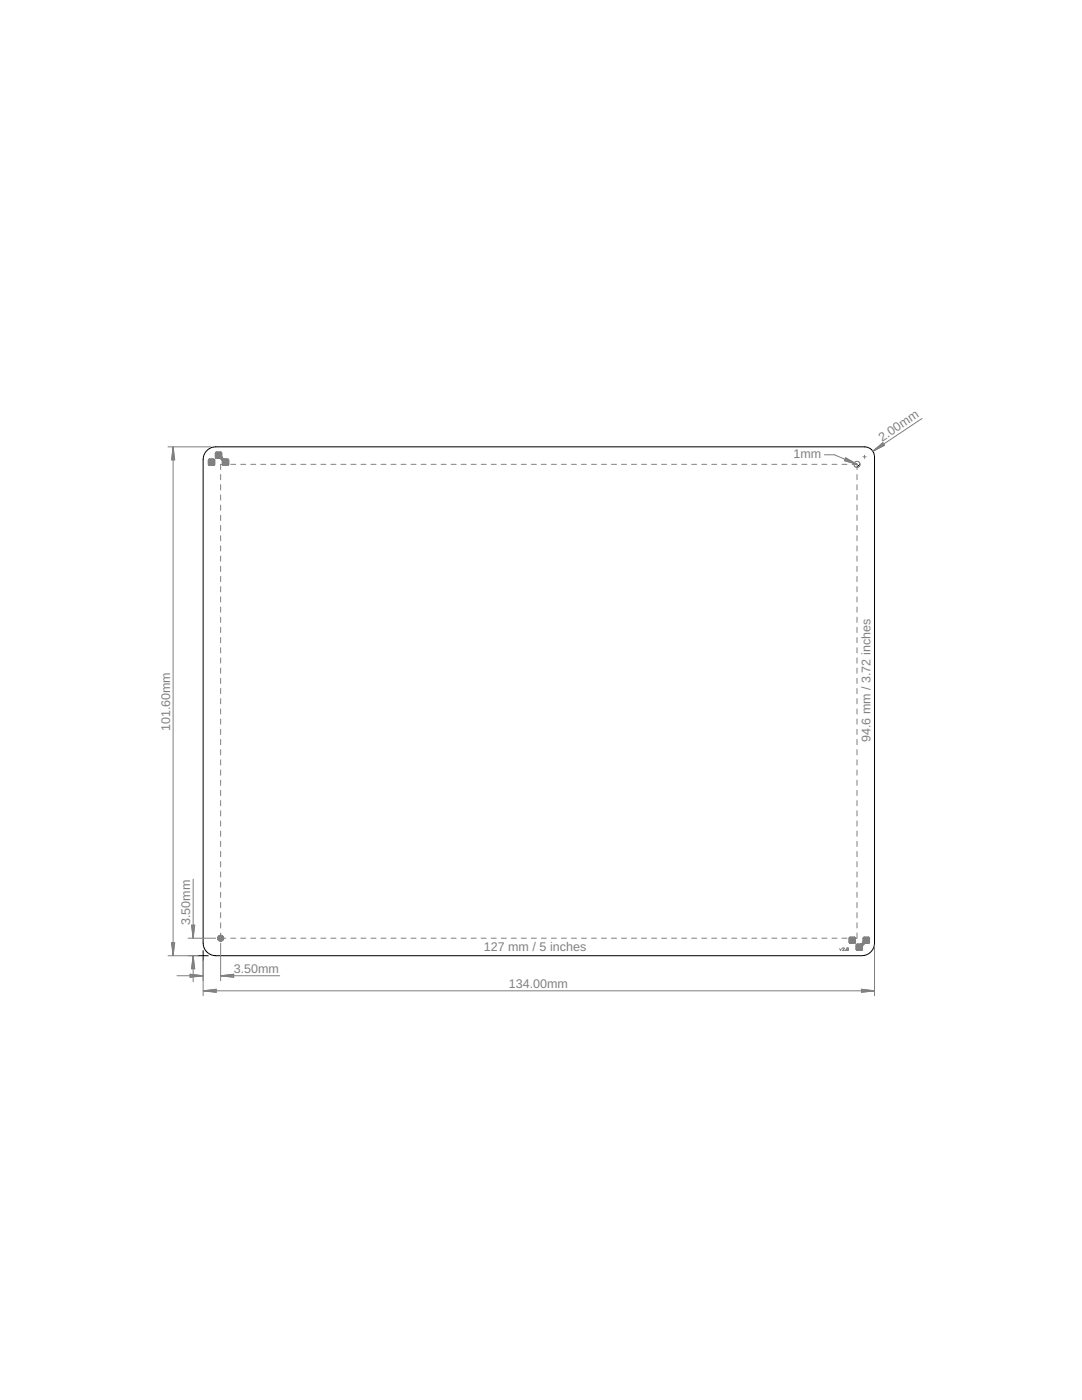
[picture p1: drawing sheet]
<svg xmlns="http://www.w3.org/2000/svg" width="216mm" height="279mm" viewBox="0 0 216 279" stroke-linecap="round" stroke-linejoin="round" font-family="sans-serif">
<g fill="none" stroke="#808080" stroke-width=".2">
<path d="M33.5 89.2h8.6M34.5 89.2l.4 2.6h-.7zM34.5 89.2v101.5M34.5 89.2l-.1 2.6M34.5 89.2l.2 2.6M34.5 89.2l-.2 2.6M34.5 89.2l.3 2.6M41.6 91.9v.7M41.6 92.6v.2M41.6 92.7h1.2M41.6 92.6h1.2M41.6 92.5h1.2"/>
<path d="M41.6 92.4h1.2M41.6 92.3h1.2M41.6 92.2h1.2M41.6 92.1h1.2M41.6 92h1.2M41.6 91.9h1.2M41.6 91.8h1.2M41.6 92.8h.1M41.6 91.7l.2-.1h.9l.1 .1M41.6 91.7v.2M41.6 92.8h1.2M41.7 92.8h1.1"/>
<path d="M41.7 91.7h1M42.8 92.8l-.1 .1-1-.1M42.8 91.7v.1M42.8 92.7v.1M42.8 91.8v.9M43 90.5v.9M43 91.3h1.3M43 91.2h1.3M43 91.1h1.3M43 91h1.2M43 90.9h1.2M43 90.8h1.2"/>
<path d="M43 90.7h1.2M43 90.6h1.2M43 90.5h1.2M43 90.4h1.2M43 90.3v.2M43 91.4h.1M43 91.4h1.4M43 90.3h1.2M43.1 91.4l1.4 .1M43.1 90.3h1.1M43.1 91.4h1.3M43.1 90.3h-.1"/>
<path d="M43.1 90.3l.9-.1 .2 .1M43.1 90.2h1M43.7 91.5l.4 .1 .2 .3M44 91.5h.6M44 94.7v1M44 96.7v1.1M44 98.8v1M44 91.6h1.4l.2 .1M44.2 91.7h1.3M44.2 90.3v.7M44.2 91.7l1.4 .1M44.2 91l.1 .3"/>
<path d="M44.3 91.8h1.3M44.3 91.9h1.3M44.3 91.9l.1 .1M44.3 92h1.3M44.3 91.3l.2 .2M44.4 92.6h1.2M44.4 92.5h1.2M44.4 92.4h1.2M44.4 92.3h1.2M44.4 92.2h1.2M44.4 92.1h1.2M44.4 92v.8"/>
<path d="M44.4 92.7h1.2M44.4 92.8h1.2M44.5 91.5l.4 .1M45.6 92.8l-.2 .1-1-.1M45.6 91.7v.1M45.6 92.7h-1.6v1M45.6 91.8v.9M45.6 92.7v.1M46 92.7h1M48 92.7h1M50 92.7h1M52 92.7h1"/>
<path d="M54 92.7h1M56 92.7h1M58 92.7h1M60 92.7h1M62 92.7h1M64 92.7h1M66 92.7h1M68 92.7h1M70 92.7h1M72 92.7h1M74 92.7h1M76 92.7h1"/>
<path d="M78 92.7h1M80 92.7h1M82 92.7h1M84 92.7h1M86 92.7h1M88 92.7h1M90 92.7h1M92 92.7h1M94 92.7h1M96 92.7h1M98 92.7h1M100 92.7h1"/>
<path d="M102 92.7h1M104 92.7h1M106 92.7h1M108 92.7h1M110 92.7h1M112 92.7h1M114 92.7h1M116 92.7h1M118 92.7h1M120 92.7h1M122 92.7h1M124 92.7h1"/>
<path d="M126 92.7h1M128 92.7h1M130 92.7h1M132 92.7h1M134 92.7h1M136 92.7h1M138 92.7h1M140 92.7h1M142 92.7h1M144 92.7h1M146 92.7h1M148 92.7h1"/>
<path d="M150 92.7h1M152 92.7h1M154 92.7h1M156 92.7h1M158 92.7h1M160 92.7h1M162 92.7h1M164 92.7h1M164.5 90.8h2l4.5 1.9M166 92.7h1M168 92.7h1M168.5 91.9l2.5 .8"/>
<path d="M168.6 91.8l2.4 .9M168.7 91.5l2.3 1.2M168.7 91.4l2.3 1.3M168.7 91.4l2.3 1.3-2.5-.8zM170 92.7h1M171 92.7v1M171 94.7v1M171 96.7v1.1M171 98.8v1M172.2 91.2h.6M172.5 90.8v.7M174.2 90l1.9-1.7 .4 .6z"/>
<path d="M176.2 88.4l-2 1.6M176.3 88.5l-2.1 1.5M176.4 88.7l-2.2 1.3M176.5 88.8l-2.3 1.2M184 83.5l-9.8 6.5M44 100.8v1M44 102.8v1.1M44 104.9v1M44 106.9v1M44 108.9v1.1M44 111v1M44 113v1"/>
<path d="M44 115v1.1M44 117.1v1M44 119.1v1M171 100.8v1M171 102.8v1.1M171 104.9v1M171 106.9v1M171 108.9v1.1M171 111v1M171 113v1M171 115v1.1M171 117.1v1"/>
<path d="M171 119.1v1M44 121.1v1.1M44 123.2v1M44 125.2v1M44 127.2v1.1M44 129.3v1M44 131.3v1M44 133.3v1.1M44 135.4v1M44 137.4v1M44 139.4v1.1M171 121.1v1.1"/>
<path d="M171 123.2v1M171 125.2v1M171 127.2v1.1M171 129.3v1M171 131.3v1M171 133.3v1.1M171 135.4v1M171 137.4v1M171 139.4v1.1M44 141.5v1M44 143.5v1M44 145.5v1.1"/>
<path d="M44 147.6v1M44 149.6v1M44 151.6v1.1M44 153.7v1M44 155.7v1M44 157.7v1.1M44 159.8v1M171 141.5v1M171 143.5v1M171 145.5v1.1M171 147.6v1M171 149.6v1"/>
<path d="M171 151.6v1.1M171 153.7v1M171 155.7v1M171 157.7v1.1M171 159.8v1M38.5 175.5v11.7M44 161.8v1M44 163.8v1.1M44 165.9v1M44 167.9v1M44 169.9v1.1M44 172v1"/>
<path d="M44 174v1M44 176v1.1M44 178.1v1M171 161.8v1M171 163.8v1.1M171 165.9v1M171 167.9v1M171 169.9v1.1M171 172v1M171 174v1M171 176v1.1M171 178.1v1"/>
<path d="M33.5 190.7h6M34.2 188.1h.7l-.4 2.6zM34.3 188.1l.2 2.6M34.4 188.1l.1 2.6M34.7 188.1l-.2 2.6M34.8 188.1l-.3 2.6M35.3 194.7h5.2M37.5 187.2h5.5M37.9 194.4l2.6 .3-2.6 .4zM37.9 194.6l2.6 .1M37.9 194.5l2.6 .2M38.2 184.6h.7l-.4 2.6z"/>
<path d="M38.3 184.6l.2 2.6M38.4 184.6l.1 2.6M38.5 190.8v5.1M38.5 190.8l.4 2.5h-.7zM38.5 190.8l-.1 2.5M38.5 190.8l.2 2.5M38.5 190.8l-.2 2.5M38.5 190.8l.3 2.5M38.7 184.6l-.2 2.6M38.8 184.6l-.3 2.6M40.5 194.7l-2.6 .2M40.5 194.7l-2.6 .3"/>
<path d="M40.5 191.7v7M40.6 197.7h133.8M40.6 197.7l2.5-.3v.7zM40.6 197.7l2.5 .2M40.6 197.7l2.5 .3M43.1 197.6l-2.5 .1M44 186.2v1h1M44 180.1v1M44 182.1v1.1M44 184.2v1M44 188.2v7.5M44.1 194.7h11.7"/>
<path d="M44.1 194.7l2.5-.3v.7zM44.1 194.7l2.5 .2M44.1 194.7l2.5 .3M46 187.2h1M46.6 194.6l-2.5 .1M46.6 194.5l-2.5 .2M48 187.2h1M50 187.2h1M52 187.2h1M54 187.2h1M56 187.2h1M58 187.2h1"/>
<path d="M60 187.2h1M62 187.2h1M64 187.2h1M66 187.2h1M68 187.2h1M70 187.2h1M72 187.2h1M74 187.2h1M76 187.2h1M78 187.2h1M80 187.2h1M82 187.2h1"/>
<path d="M84 187.2h1M86 187.2h1M88 187.2h1M90 187.2h1M92 187.2h1M94 187.2h1M96 187.2h1M98 187.2h1M100 187.2h1M102 187.2h1M104 187.2h1M106 187.2h1"/>
<path d="M108 187.2h1M110 187.2h1M112 187.2h1M114 187.2h1M116 187.2h1M118 187.2h1M120 187.2h1M122 187.2h1M124 187.2h1M126 187.2h1M128 187.2h1M130 187.2h1"/>
<path d="M132 187.2h1M134 187.2h1M136 187.2h1M138 187.2h1M140 187.2h1M142 187.2h1M144 187.2h1M146 187.2h1M148 187.2h1M150 187.2h1M152 187.2h1M154 187.2h1"/>
<path d="M156 187.2h1M158 187.2h1M160 187.2h1M162 187.2h1M164 187.2h1M166 187.2h1M167.5 189.3l.2 .4 .2-.4M168 187.2h1M168.1 189.3h.4l-.4 .4h.4M168.7 189.6l.1 .1zM169.3 189.3v.3h-.3M169.3 189.3h-.3v.3"/>
<path d="M169.3 189.3l-.3 .3M169.4 187.2v.9M169.4 188.1l.1 .1M169.4 188.1h1.3M169.4 188h1.3M169.4 187.9h1.3M169.4 187.8h1.3M169.4 187.7h1.3M169.4 187.6h1.3M169.4 187.5h1.3M169.4 187.4h1.3M169.4 187.3h1.3"/>
<path d="M169.5 188.1h1.2M169.5 187.2h1.2M169.5 187.1l-.1 .1M169.5 187.1l.2-.1 1 .1M169.5 188.2h1.2M169.5 187.1h1.2M169.5 188.2h1.1M169.6 187h1M170.7 187.1v1M170.7 188.1l-.2 .2-1-.1M170.8 188.6v.9M170.8 189.5h.1"/>
<path d="M170.8 189.4h1.3M170.8 189.3h1.3M170.8 189.2h1.3M170.8 189.1h1.3M170.8 189h1.3M170.8 188.9h1.3M170.8 188.8h1.3M170.8 188.7h1.3M170.9 189.5h1.2M170.9 188.6h1.3M170.9 189.5v.1M170.9 189.6h1.2"/>
<path d="M170.9 189.6l1 .1M170.9 188.5l-.1 .1M170.9 188.5h1.4M170.9 189.6h1.1M171 188.4l-.1 .1M171 186.2v1h-1.6M171 180.1v1M171 182.1v1.1M171 184.2v1M171 188.4h1.4M171.1 188.4h-.1M171.9 197.4l2.5 .3-2.5 .4z"/>
<path d="M171.9 197.6l2.5 .1M172 188.3h.7M172 189.6l-.1 .1M172.1 188.2h1.4M172.1 189.5l-.1 .1M172.1 188.9v.6M172.1 188.1h1.4M172.1 188.1l-.4 .3M172.1 188.7v.2M172.2 188.1h1.3M172.2 188h1.3M172.2 188l-.1 .1"/>
<path d="M172.2 188.6h-1.4M172.2 187.9h1.3M172.2 188.6l-.1 .1M172.2 187.8h1.3M172.2 187.7h1.3M172.2 187.6h1.3M172.2 187.5h1.3M172.2 187.4h1.3M172.2 187.3h1.3M172.2 187.2h1.3M172.2 187.2v.6M172.2 187.8v.2"/>
<path d="M172.3 187.2h1.2M172.3 187.1l.2-.1 1 .1M172.3 187.1h1.2M172.3 187.1l-.1 .1M172.3 188.5l-.1 .1M172.4 187h1M172.5 188.3l-.2 .2M172.5 188.3l-.7 .1M173.4 188.2h-1.4M173.5 187.1v.1M173.5 188.1l-.2 .2h-.8M173.5 187.2v.9"/>
<path d="M174.4 197.7l-2.5 .2M174.4 197.7l-2.5 .3M174.5 188.7v10"/>
</g>
<g fill="#808080" stroke="#808080" stroke-width=".2">
<circle cx="171" cy="92.7" r=".59"/>
<circle cx="44" cy="187.2" r=".59"/>
</g>
<g fill="#000080" stroke="#000080" stroke-width=".2">
<circle cx="171" cy="92.7" r=".51"/>
<circle cx="44" cy="187.2" r=".51"/>
</g>
<g fill="#800000" stroke="#800000" stroke-width=".2">
<circle cx="44" cy="187.2" r=".51"/>
<circle cx="171" cy="92.7" r=".51"/>
</g>
<path d="M41.1 90.1a2.52 2.52 0 0 1 2-.9h129.4a1.95 1.95 0 0 1 2 2v97a2.54 2.54 0 0 1-2.5 2.5h-128.9a2.54 2.54 0 0 1-2.6-2.5v-96.5a2.47 2.47 0 0 1 .6-1.6zM39.5 190.7h2.1M40.5 189.7v2" fill="none" stroke="#000" stroke-width=".2"/>
<g font-size="2.5" fill="#808080">
<text x="176" y="88.1" transform="rotate(-34 176 88.1)">2.00mm</text>
<text x="158.3" y="91.5">1mm</text>
<text x="34" y="146" transform="rotate(-90 34 146)">101.60mm</text>
<text x="173.7" y="148.1" transform="rotate(-90 173.7 148.1)">94.6 mm / 3.72 inches</text>
<text x="38" y="184.6" transform="rotate(-90 38 184.6)">3.50mm</text>
<text x="96.5" y="189.7">127 mm / 5 inches</text>
<text x="46.6" y="194.2">3.50mm</text>
<text x="101.5" y="197.2">134.00mm</text>
</g>
</svg>
